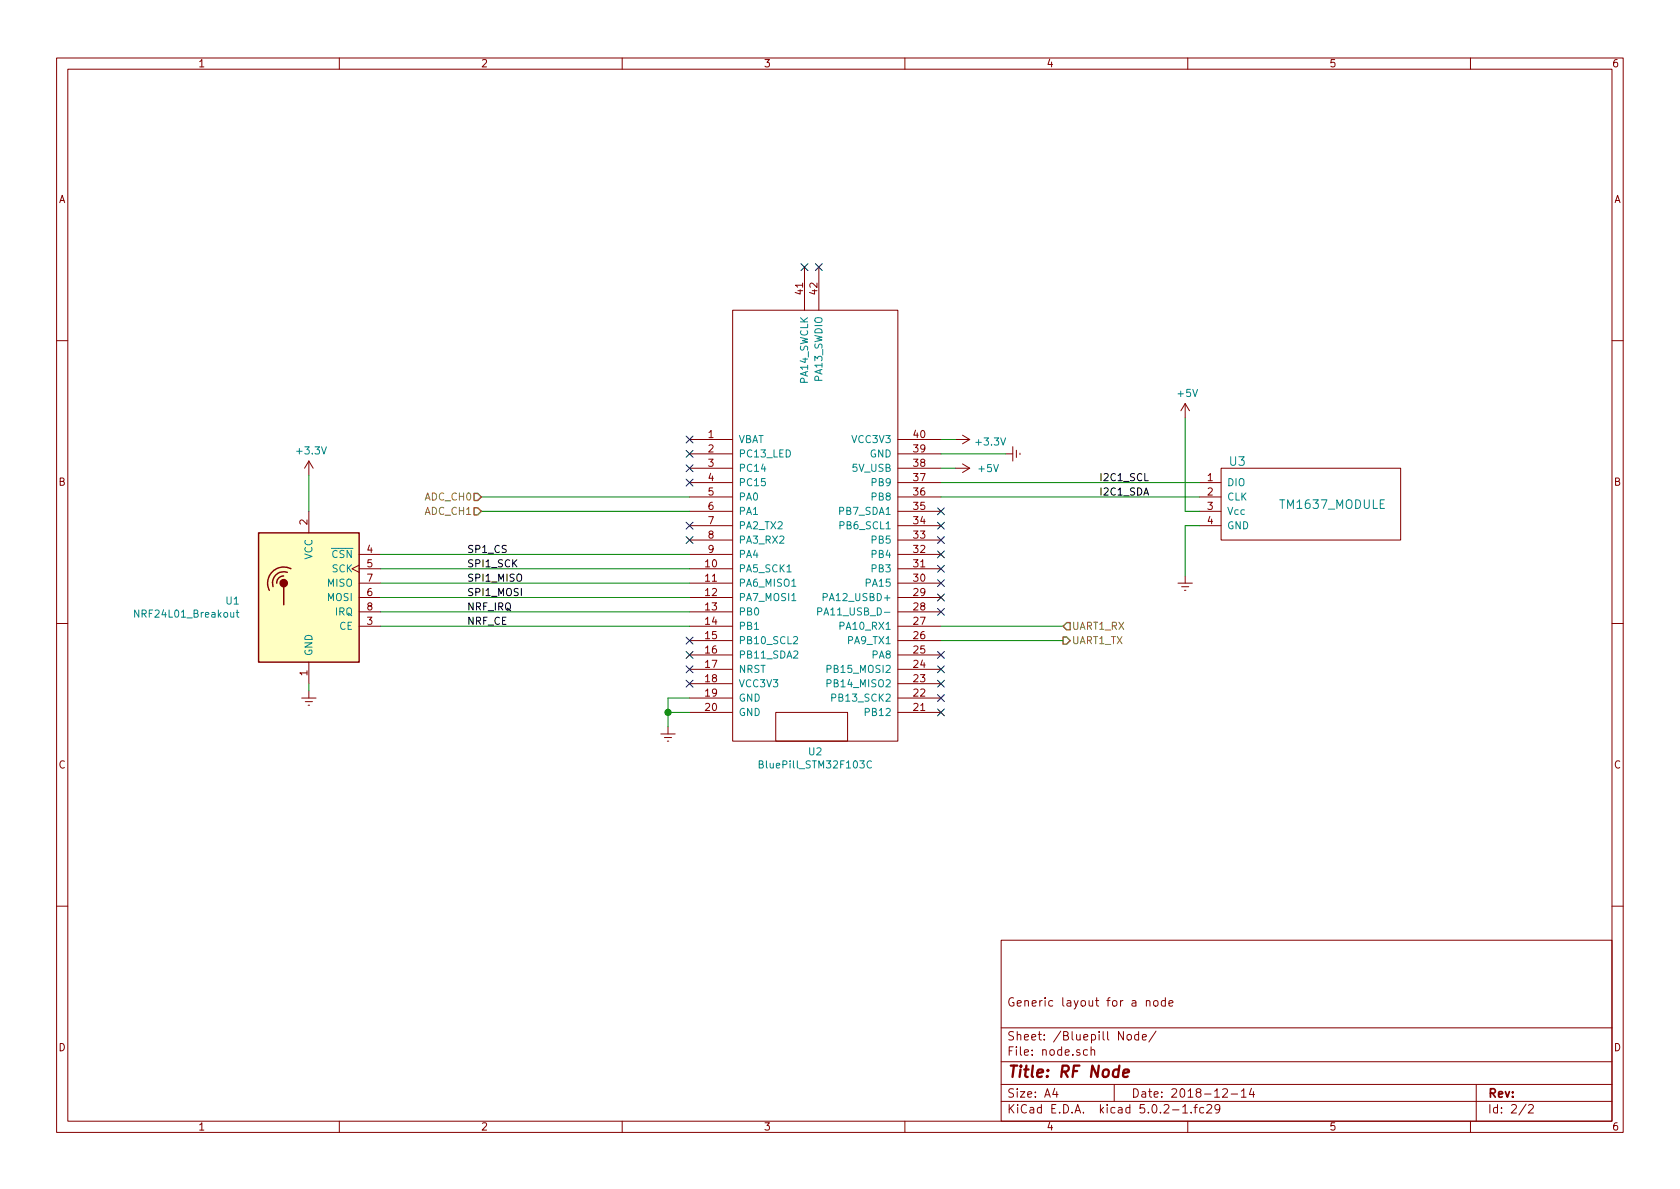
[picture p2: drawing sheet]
EESchema Schematic File Version 4
EELAYER 26 0
EELAYER END
$Descr A4 11693 8268
encoding utf-8
Sheet 2 2
Title "RF Node"
Date "2018-12-14"
Rev ""
Comp ""
Comment1 "Generic layout for a node"
Comment2 ""
Comment3 ""
Comment4 ""
$EndDescr
$Comp
L Bluepill:BluePill_STM32F103C U?
U 1 1
P 5650 3750
AR Path="/5C14BC04" Ref="U?"  Part="1" 
AR Path="/5C14BAF9/5C14BC04" Ref="U2"  Part="1" 
F 0 "U2" H 5675 2278 50  0000 C CNN
F 1 "BluePill_STM32F103C" H 5675 2187 50  0000 C CNN
F 2 "BluePill_breakouts:BluePill_STM32F103C" H 5700 2150 50  0001 C CNN
F 3 "www.rogerclark.net" H 5650 2250 50  0001 C CNN
	1    5650 3750
	1    0    0    -1  
$EndComp
Text Label 7650 3350 0    50   ~ 0
I2C1_SCL
Text Label 7650 3450 0    50   ~ 0
I2C1_SDA
$Comp
L TinkerForge:TM1637_MODULE U?
U 1 1
P 8950 3650
AR Path="/5C14BC0D" Ref="U?"  Part="1" 
AR Path="/5C14BAF9/5C14BC0D" Ref="U3"  Part="1" 
F 0 "U3" H 8550 4100 60  0000 L CNN
F 1 "TM1637_MODULE" H 8900 3800 60  0000 L CNN
F 2 "" H 8950 3650 60  0001 C CNN
F 3 "" H 8950 3650 60  0000 C CNN
	1    8950 3650
	1    0    0    -1  
$EndComp
Wire Wire Line
	6550 3350 8350 3350
Wire Wire Line
	6550 3450 8350 3450
Wire Wire Line
	8350 3550 8250 3550
Wire Wire Line
	8250 3550 8250 2900
$Comp
L power:GNDREF #PWR?
U 1 1
P 8250 4000
AR Path="/5C14BC18" Ref="#PWR?"  Part="1" 
AR Path="/5C14BAF9/5C14BC18" Ref="#PWR0101"  Part="1" 
F 0 "#PWR0101" H 8250 3750 50  0001 C CNN
F 1 "GNDREF" H 8255 3827 50  0001 C CNN
F 2 "" H 8250 4000 50  0001 C CNN
F 3 "" H 8250 4000 50  0001 C CNN
	1    8250 4000
	1    0    0    -1  
$EndComp
Wire Wire Line
	8350 3650 8250 3650
Wire Wire Line
	8250 3650 8250 4000
$Comp
L Bluepill:NRF24L01_Breakout U?
U 1 1
P 2150 4150
AR Path="/5C14BC20" Ref="U?"  Part="1" 
AR Path="/5C14BAF9/5C14BC20" Ref="U1"  Part="1" 
F 0 "U1" H 2628 4128 50  0000 L CNN
F 1 "NRF24L01_Breakout" H 2628 4037 50  0000 L CNN
F 2 "RF_Module:nRF24L01_Breakout" H 2300 4750 50  0001 L CIN
F 3 "http://www.nordicsemi.com/eng/content/download/2730/34105/file/nRF24L01_Product_Specification_v2_0.pdf" H 2150 4050 50  0001 C CNN
	1    2150 4150
	-1   0    0    -1  
$EndComp
Wire Wire Line
	4800 3950 2650 3950
Wire Wire Line
	2650 3850 4800 3850
Wire Wire Line
	2650 4050 4800 4050
Wire Wire Line
	4800 4150 2650 4150
Wire Wire Line
	2650 4250 4800 4250
Wire Wire Line
	2650 4350 4800 4350
$Comp
L power:GNDREF #PWR?
U 1 1
P 2150 4800
AR Path="/5C14BC2D" Ref="#PWR?"  Part="1" 
AR Path="/5C14BAF9/5C14BC2D" Ref="#PWR0102"  Part="1" 
F 0 "#PWR0102" H 2150 4550 50  0001 C CNN
F 1 "GNDREF" H 2155 4627 50  0001 C CNN
F 2 "" H 2150 4800 50  0001 C CNN
F 3 "" H 2150 4800 50  0001 C CNN
	1    2150 4800
	1    0    0    -1  
$EndComp
Wire Wire Line
	2150 4750 2150 4800
$Comp
L power:+5V #PWR?
U 1 1
P 8250 2900
AR Path="/5C14BC34" Ref="#PWR?"  Part="1" 
AR Path="/5C14BAF9/5C14BC34" Ref="#PWR0103"  Part="1" 
F 0 "#PWR0103" H 8250 2750 50  0001 C CNN
F 1 "+5V" H 8265 3073 50  0000 C CNN
F 2 "" H 8250 2900 50  0001 C CNN
F 3 "" H 8250 2900 50  0001 C CNN
	1    8250 2900
	1    0    0    -1  
$EndComp
$Comp
L power:+5V #PWR?
U 1 1
P 6650 3250
AR Path="/5C14BC3A" Ref="#PWR?"  Part="1" 
AR Path="/5C14BAF9/5C14BC3A" Ref="#PWR0104"  Part="1" 
F 0 "#PWR0104" H 6650 3100 50  0001 C CNN
F 1 "+5V" V 6650 3400 50  0000 L CNN
F 2 "" H 6650 3250 50  0001 C CNN
F 3 "" H 6650 3250 50  0001 C CNN
	1    6650 3250
	0    1    1    0   
$EndComp
$Comp
L power:GNDREF #PWR?
U 1 1
P 7000 3150
AR Path="/5C14BC40" Ref="#PWR?"  Part="1" 
AR Path="/5C14BAF9/5C14BC40" Ref="#PWR0105"  Part="1" 
F 0 "#PWR0105" H 7000 2900 50  0001 C CNN
F 1 "GNDREF" H 7005 2977 50  0001 C CNN
F 2 "" H 7000 3150 50  0001 C CNN
F 3 "" H 7000 3150 50  0001 C CNN
	1    7000 3150
	0    -1   -1   0   
$EndComp
Wire Wire Line
	7000 3150 6550 3150
Wire Wire Line
	6650 3250 6550 3250
Text Label 3250 3850 0    50   ~ 0
SP1_CS
Text Label 3250 3950 0    50   ~ 0
SPI1_SCK
Text Label 3250 4050 0    50   ~ 0
SPI1_MISO
Text Label 3250 4150 0    50   ~ 0
SPI1_MOSI
Text Label 3250 4250 0    50   ~ 0
NRF_IRQ
Text Label 3250 4350 0    50   ~ 0
NRF_CE
$Comp
L power:+3.3V #PWR?
U 1 1
P 2150 3300
AR Path="/5C14BC4E" Ref="#PWR?"  Part="1" 
AR Path="/5C14BAF9/5C14BC4E" Ref="#PWR0106"  Part="1" 
F 0 "#PWR0106" H 2150 3150 50  0001 C CNN
F 1 "+3.3V" H 2165 3473 50  0000 C CNN
F 2 "" H 2150 3300 50  0001 C CNN
F 3 "" H 2150 3300 50  0001 C CNN
	1    2150 3300
	1    0    0    -1  
$EndComp
Wire Wire Line
	2150 3300 2150 3550
$Comp
L power:+3.3V #PWR?
U 1 1
P 6650 3050
AR Path="/5C14BC55" Ref="#PWR?"  Part="1" 
AR Path="/5C14BAF9/5C14BC55" Ref="#PWR0107"  Part="1" 
F 0 "#PWR0107" H 6650 2900 50  0001 C CNN
F 1 "+3.3V" V 6665 3178 50  0000 L CNN
F 2 "" H 6650 3050 50  0001 C CNN
F 3 "" H 6650 3050 50  0001 C CNN
	1    6650 3050
	0    1    1    0   
$EndComp
$Comp
L power:GNDREF #PWR?
U 1 1
P 4650 5050
AR Path="/5C14BC5C" Ref="#PWR?"  Part="1" 
AR Path="/5C14BAF9/5C14BC5C" Ref="#PWR0108"  Part="1" 
F 0 "#PWR0108" H 4650 4800 50  0001 C CNN
F 1 "GNDREF" H 4655 4877 50  0001 C CNN
F 2 "" H 4650 5050 50  0001 C CNN
F 3 "" H 4650 5050 50  0001 C CNN
	1    4650 5050
	1    0    0    -1  
$EndComp
Wire Wire Line
	4800 4850 4650 4850
Wire Wire Line
	4650 4850 4650 4950
Wire Wire Line
	4800 4950 4650 4950
Connection ~ 4650 4950
Wire Wire Line
	4650 4950 4650 5050
Wire Wire Line
	4800 3450 3350 3450
Wire Wire Line
	4800 3550 3350 3550
Text HLabel 3350 3450 0    50   Input ~ 0
ADC_CH0
Text HLabel 3350 3550 0    50   Input ~ 0
ADC_CH1
Wire Wire Line
	6550 3050 6650 3050
NoConn ~ 6550 3550
NoConn ~ 6550 3650
NoConn ~ 6550 3750
NoConn ~ 6550 3850
NoConn ~ 6550 3950
NoConn ~ 6550 4050
NoConn ~ 6550 4150
NoConn ~ 6550 4250
NoConn ~ 6550 4550
NoConn ~ 6550 4650
NoConn ~ 6550 4750
NoConn ~ 6550 4850
NoConn ~ 6550 4950
NoConn ~ 4800 4750
NoConn ~ 4800 4650
NoConn ~ 4800 4550
NoConn ~ 4800 4450
NoConn ~ 4800 3750
NoConn ~ 4800 3650
NoConn ~ 4800 3350
NoConn ~ 4800 3250
NoConn ~ 4800 3150
NoConn ~ 4800 3050
NoConn ~ 5600 1850
NoConn ~ 5700 1850
Wire Wire Line
	6550 4350 7400 4350
Wire Wire Line
	6550 4450 7400 4450
Text HLabel 7400 4350 2    50   Input ~ 0
UART1_RX
Text HLabel 7400 4450 2    50   Output ~ 0
UART1_TX
$EndSCHEMATC
